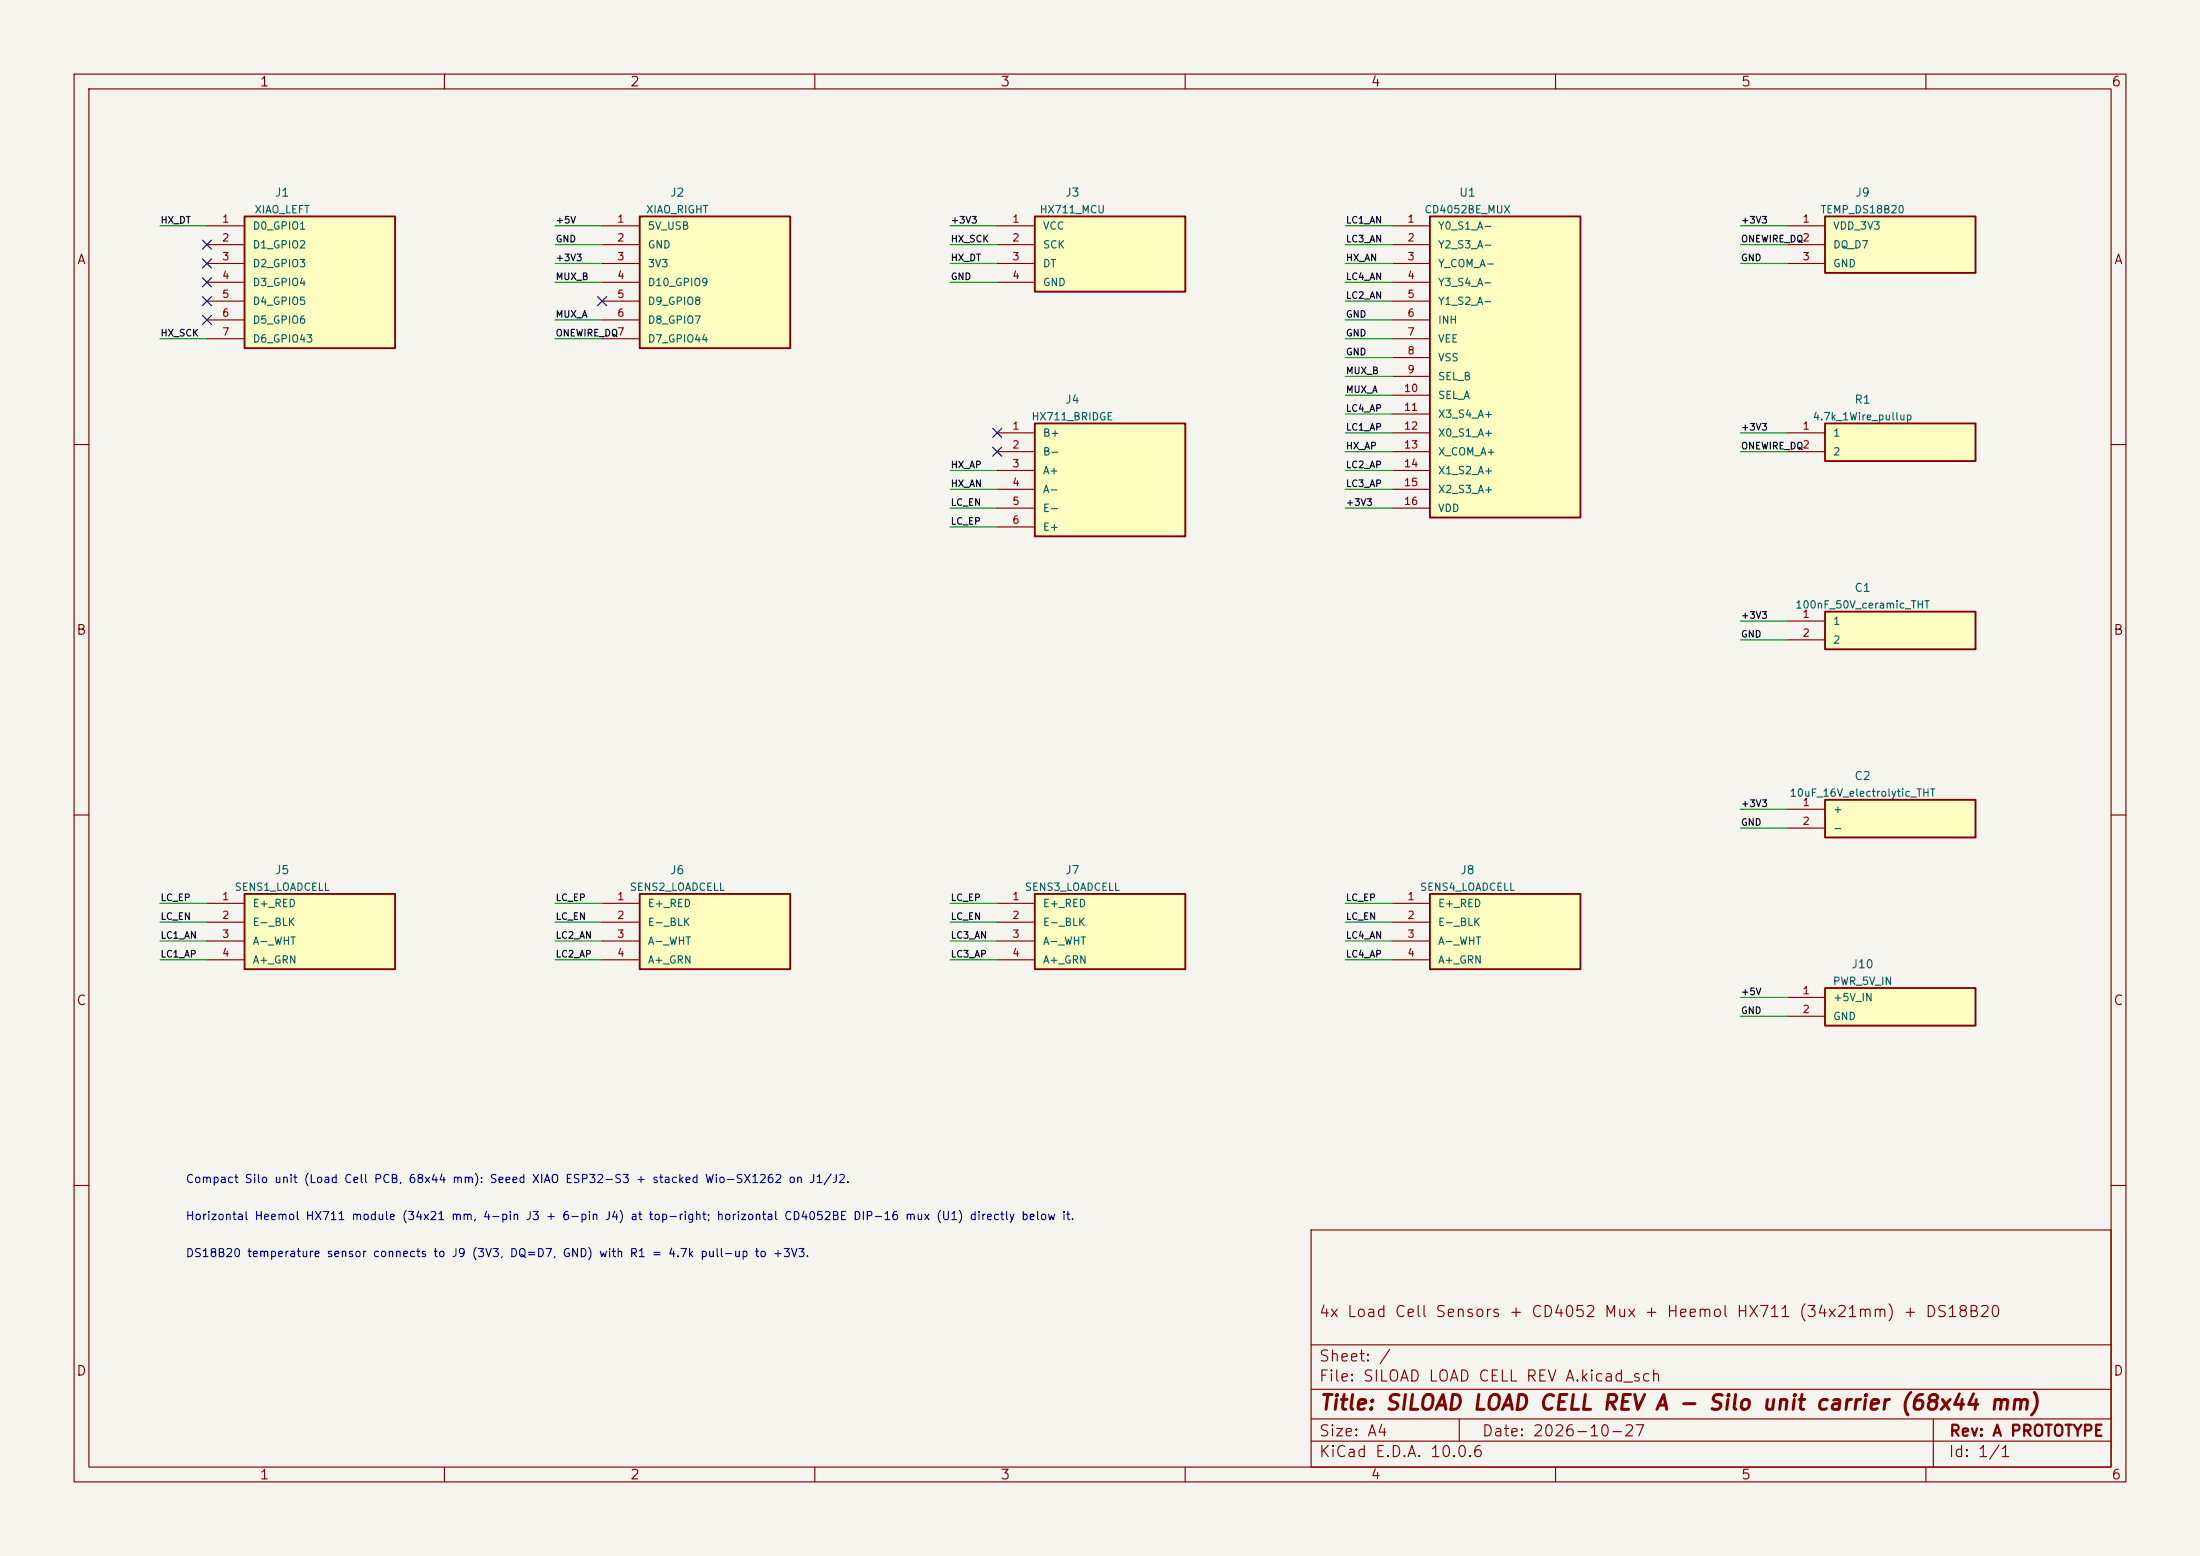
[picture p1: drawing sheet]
(kicad_sch (version 20250114) (generator "eeschema") (paper "A4")
 (title_block (title "SILOAD LOAD CELL REV A - Silo unit carrier (68x44 mm)") (date "2026-10-27") (rev "A PROTOTYPE") (comment 1 "4x Load Cell Sensors + CD4052 Mux + Heemol HX711 (34x21mm) + DS18B20"))
 (lib_symbols (symbol "SILOAD:J1_part"
 (pin_names (offset 1.016)) (in_bom yes) (on_board yes)
 (property "Reference" "J" (at 0 3.81 0) (effects (font (size 1.27 1.27))))
 (property "Value" "XIAO_LEFT" (at 0 6.35 0) (effects (font (size 1.27 1.27))))
 (symbol "J1_part_0_1" (rectangle (start -5.08 1.27) (end 15.24 -16.51) (stroke (width .254) (type default)) (fill (type background))))
 (symbol "J1_part_1_1" (pin passive line (at -10.16 0.0 0) (length 5.08) (name "D0_GPIO1" (effects (font (size 1 1)))) (number "1" (effects (font (size 1 1)))))(pin passive line (at -10.16 -2.54 0) (length 5.08) (name "D1_GPIO2" (effects (font (size 1 1)))) (number "2" (effects (font (size 1 1)))))(pin passive line (at -10.16 -5.08 0) (length 5.08) (name "D2_GPIO3" (effects (font (size 1 1)))) (number "3" (effects (font (size 1 1)))))(pin passive line (at -10.16 -7.62 0) (length 5.08) (name "D3_GPIO4" (effects (font (size 1 1)))) (number "4" (effects (font (size 1 1)))))(pin passive line (at -10.16 -10.16 0) (length 5.08) (name "D4_GPIO5" (effects (font (size 1 1)))) (number "5" (effects (font (size 1 1)))))(pin passive line (at -10.16 -12.7 0) (length 5.08) (name "D5_GPIO6" (effects (font (size 1 1)))) (number "6" (effects (font (size 1 1)))))(pin passive line (at -10.16 -15.24 0) (length 5.08) (name "D6_GPIO43" (effects (font (size 1 1)))) (number "7" (effects (font (size 1 1)))))))(symbol "SILOAD:J2_part"
 (pin_names (offset 1.016)) (in_bom yes) (on_board yes)
 (property "Reference" "J" (at 0 3.81 0) (effects (font (size 1.27 1.27))))
 (property "Value" "XIAO_RIGHT" (at 0 6.35 0) (effects (font (size 1.27 1.27))))
 (symbol "J2_part_0_1" (rectangle (start -5.08 1.27) (end 15.24 -16.51) (stroke (width .254) (type default)) (fill (type background))))
 (symbol "J2_part_1_1" (pin passive line (at -10.16 0.0 0) (length 5.08) (name "5V_USB" (effects (font (size 1 1)))) (number "1" (effects (font (size 1 1)))))(pin passive line (at -10.16 -2.54 0) (length 5.08) (name "GND" (effects (font (size 1 1)))) (number "2" (effects (font (size 1 1)))))(pin passive line (at -10.16 -5.08 0) (length 5.08) (name "3V3" (effects (font (size 1 1)))) (number "3" (effects (font (size 1 1)))))(pin passive line (at -10.16 -7.62 0) (length 5.08) (name "D10_GPIO9" (effects (font (size 1 1)))) (number "4" (effects (font (size 1 1)))))(pin passive line (at -10.16 -10.16 0) (length 5.08) (name "D9_GPIO8" (effects (font (size 1 1)))) (number "5" (effects (font (size 1 1)))))(pin passive line (at -10.16 -12.7 0) (length 5.08) (name "D8_GPIO7" (effects (font (size 1 1)))) (number "6" (effects (font (size 1 1)))))(pin passive line (at -10.16 -15.24 0) (length 5.08) (name "D7_GPIO44" (effects (font (size 1 1)))) (number "7" (effects (font (size 1 1)))))))(symbol "SILOAD:J3_part"
 (pin_names (offset 1.016)) (in_bom yes) (on_board yes)
 (property "Reference" "J" (at 0 3.81 0) (effects (font (size 1.27 1.27))))
 (property "Value" "HX711_MCU" (at 0 6.35 0) (effects (font (size 1.27 1.27))))
 (symbol "J3_part_0_1" (rectangle (start -5.08 1.27) (end 15.24 -8.89) (stroke (width .254) (type default)) (fill (type background))))
 (symbol "J3_part_1_1" (pin passive line (at -10.16 0.0 0) (length 5.08) (name "VCC" (effects (font (size 1 1)))) (number "1" (effects (font (size 1 1)))))(pin passive line (at -10.16 -2.54 0) (length 5.08) (name "SCK" (effects (font (size 1 1)))) (number "2" (effects (font (size 1 1)))))(pin passive line (at -10.16 -5.08 0) (length 5.08) (name "DT" (effects (font (size 1 1)))) (number "3" (effects (font (size 1 1)))))(pin passive line (at -10.16 -7.62 0) (length 5.08) (name "GND" (effects (font (size 1 1)))) (number "4" (effects (font (size 1 1)))))))(symbol "SILOAD:J4_part"
 (pin_names (offset 1.016)) (in_bom yes) (on_board yes)
 (property "Reference" "J" (at 0 3.81 0) (effects (font (size 1.27 1.27))))
 (property "Value" "HX711_BRIDGE" (at 0 6.35 0) (effects (font (size 1.27 1.27))))
 (symbol "J4_part_0_1" (rectangle (start -5.08 1.27) (end 15.24 -13.97) (stroke (width .254) (type default)) (fill (type background))))
 (symbol "J4_part_1_1" (pin passive line (at -10.16 0.0 0) (length 5.08) (name "B+" (effects (font (size 1 1)))) (number "1" (effects (font (size 1 1)))))(pin passive line (at -10.16 -2.54 0) (length 5.08) (name "B-" (effects (font (size 1 1)))) (number "2" (effects (font (size 1 1)))))(pin passive line (at -10.16 -5.08 0) (length 5.08) (name "A+" (effects (font (size 1 1)))) (number "3" (effects (font (size 1 1)))))(pin passive line (at -10.16 -7.62 0) (length 5.08) (name "A-" (effects (font (size 1 1)))) (number "4" (effects (font (size 1 1)))))(pin passive line (at -10.16 -10.16 0) (length 5.08) (name "E-" (effects (font (size 1 1)))) (number "5" (effects (font (size 1 1)))))(pin passive line (at -10.16 -12.7 0) (length 5.08) (name "E+" (effects (font (size 1 1)))) (number "6" (effects (font (size 1 1)))))))(symbol "SILOAD:U1_part"
 (pin_names (offset 1.016)) (in_bom yes) (on_board yes)
 (property "Reference" "U" (at 0 3.81 0) (effects (font (size 1.27 1.27))))
 (property "Value" "CD4052BE_MUX" (at 0 6.35 0) (effects (font (size 1.27 1.27))))
 (symbol "U1_part_0_1" (rectangle (start -5.08 1.27) (end 15.24 -39.37) (stroke (width .254) (type default)) (fill (type background))))
 (symbol "U1_part_1_1" (pin passive line (at -10.16 0.0 0) (length 5.08) (name "Y0_S1_A-" (effects (font (size 1 1)))) (number "1" (effects (font (size 1 1)))))(pin passive line (at -10.16 -2.54 0) (length 5.08) (name "Y2_S3_A-" (effects (font (size 1 1)))) (number "2" (effects (font (size 1 1)))))(pin passive line (at -10.16 -5.08 0) (length 5.08) (name "Y_COM_A-" (effects (font (size 1 1)))) (number "3" (effects (font (size 1 1)))))(pin passive line (at -10.16 -7.62 0) (length 5.08) (name "Y3_S4_A-" (effects (font (size 1 1)))) (number "4" (effects (font (size 1 1)))))(pin passive line (at -10.16 -10.16 0) (length 5.08) (name "Y1_S2_A-" (effects (font (size 1 1)))) (number "5" (effects (font (size 1 1)))))(pin passive line (at -10.16 -12.7 0) (length 5.08) (name "INH" (effects (font (size 1 1)))) (number "6" (effects (font (size 1 1)))))(pin passive line (at -10.16 -15.24 0) (length 5.08) (name "VEE" (effects (font (size 1 1)))) (number "7" (effects (font (size 1 1)))))(pin passive line (at -10.16 -17.78 0) (length 5.08) (name "VSS" (effects (font (size 1 1)))) (number "8" (effects (font (size 1 1)))))(pin passive line (at -10.16 -20.32 0) (length 5.08) (name "SEL_B" (effects (font (size 1 1)))) (number "9" (effects (font (size 1 1)))))(pin passive line (at -10.16 -22.86 0) (length 5.08) (name "SEL_A" (effects (font (size 1 1)))) (number "10" (effects (font (size 1 1)))))(pin passive line (at -10.16 -25.4 0) (length 5.08) (name "X3_S4_A+" (effects (font (size 1 1)))) (number "11" (effects (font (size 1 1)))))(pin passive line (at -10.16 -27.94 0) (length 5.08) (name "X0_S1_A+" (effects (font (size 1 1)))) (number "12" (effects (font (size 1 1)))))(pin passive line (at -10.16 -30.48 0) (length 5.08) (name "X_COM_A+" (effects (font (size 1 1)))) (number "13" (effects (font (size 1 1)))))(pin passive line (at -10.16 -33.02 0) (length 5.08) (name "X1_S2_A+" (effects (font (size 1 1)))) (number "14" (effects (font (size 1 1)))))(pin passive line (at -10.16 -35.56 0) (length 5.08) (name "X2_S3_A+" (effects (font (size 1 1)))) (number "15" (effects (font (size 1 1)))))(pin passive line (at -10.16 -38.1 0) (length 5.08) (name "VDD" (effects (font (size 1 1)))) (number "16" (effects (font (size 1 1)))))))(symbol "SILOAD:J5_part"
 (pin_names (offset 1.016)) (in_bom yes) (on_board yes)
 (property "Reference" "J" (at 0 3.81 0) (effects (font (size 1.27 1.27))))
 (property "Value" "SENS1_LOADCELL" (at 0 6.35 0) (effects (font (size 1.27 1.27))))
 (symbol "J5_part_0_1" (rectangle (start -5.08 1.27) (end 15.24 -8.89) (stroke (width .254) (type default)) (fill (type background))))
 (symbol "J5_part_1_1" (pin passive line (at -10.16 0.0 0) (length 5.08) (name "E+_RED" (effects (font (size 1 1)))) (number "1" (effects (font (size 1 1)))))(pin passive line (at -10.16 -2.54 0) (length 5.08) (name "E-_BLK" (effects (font (size 1 1)))) (number "2" (effects (font (size 1 1)))))(pin passive line (at -10.16 -5.08 0) (length 5.08) (name "A-_WHT" (effects (font (size 1 1)))) (number "3" (effects (font (size 1 1)))))(pin passive line (at -10.16 -7.62 0) (length 5.08) (name "A+_GRN" (effects (font (size 1 1)))) (number "4" (effects (font (size 1 1)))))))(symbol "SILOAD:J6_part"
 (pin_names (offset 1.016)) (in_bom yes) (on_board yes)
 (property "Reference" "J" (at 0 3.81 0) (effects (font (size 1.27 1.27))))
 (property "Value" "SENS2_LOADCELL" (at 0 6.35 0) (effects (font (size 1.27 1.27))))
 (symbol "J6_part_0_1" (rectangle (start -5.08 1.27) (end 15.24 -8.89) (stroke (width .254) (type default)) (fill (type background))))
 (symbol "J6_part_1_1" (pin passive line (at -10.16 0.0 0) (length 5.08) (name "E+_RED" (effects (font (size 1 1)))) (number "1" (effects (font (size 1 1)))))(pin passive line (at -10.16 -2.54 0) (length 5.08) (name "E-_BLK" (effects (font (size 1 1)))) (number "2" (effects (font (size 1 1)))))(pin passive line (at -10.16 -5.08 0) (length 5.08) (name "A-_WHT" (effects (font (size 1 1)))) (number "3" (effects (font (size 1 1)))))(pin passive line (at -10.16 -7.62 0) (length 5.08) (name "A+_GRN" (effects (font (size 1 1)))) (number "4" (effects (font (size 1 1)))))))(symbol "SILOAD:J7_part"
 (pin_names (offset 1.016)) (in_bom yes) (on_board yes)
 (property "Reference" "J" (at 0 3.81 0) (effects (font (size 1.27 1.27))))
 (property "Value" "SENS3_LOADCELL" (at 0 6.35 0) (effects (font (size 1.27 1.27))))
 (symbol "J7_part_0_1" (rectangle (start -5.08 1.27) (end 15.24 -8.89) (stroke (width .254) (type default)) (fill (type background))))
 (symbol "J7_part_1_1" (pin passive line (at -10.16 0.0 0) (length 5.08) (name "E+_RED" (effects (font (size 1 1)))) (number "1" (effects (font (size 1 1)))))(pin passive line (at -10.16 -2.54 0) (length 5.08) (name "E-_BLK" (effects (font (size 1 1)))) (number "2" (effects (font (size 1 1)))))(pin passive line (at -10.16 -5.08 0) (length 5.08) (name "A-_WHT" (effects (font (size 1 1)))) (number "3" (effects (font (size 1 1)))))(pin passive line (at -10.16 -7.62 0) (length 5.08) (name "A+_GRN" (effects (font (size 1 1)))) (number "4" (effects (font (size 1 1)))))))(symbol "SILOAD:J8_part"
 (pin_names (offset 1.016)) (in_bom yes) (on_board yes)
 (property "Reference" "J" (at 0 3.81 0) (effects (font (size 1.27 1.27))))
 (property "Value" "SENS4_LOADCELL" (at 0 6.35 0) (effects (font (size 1.27 1.27))))
 (symbol "J8_part_0_1" (rectangle (start -5.08 1.27) (end 15.24 -8.89) (stroke (width .254) (type default)) (fill (type background))))
 (symbol "J8_part_1_1" (pin passive line (at -10.16 0.0 0) (length 5.08) (name "E+_RED" (effects (font (size 1 1)))) (number "1" (effects (font (size 1 1)))))(pin passive line (at -10.16 -2.54 0) (length 5.08) (name "E-_BLK" (effects (font (size 1 1)))) (number "2" (effects (font (size 1 1)))))(pin passive line (at -10.16 -5.08 0) (length 5.08) (name "A-_WHT" (effects (font (size 1 1)))) (number "3" (effects (font (size 1 1)))))(pin passive line (at -10.16 -7.62 0) (length 5.08) (name "A+_GRN" (effects (font (size 1 1)))) (number "4" (effects (font (size 1 1)))))))(symbol "SILOAD:J9_part"
 (pin_names (offset 1.016)) (in_bom yes) (on_board yes)
 (property "Reference" "J" (at 0 3.81 0) (effects (font (size 1.27 1.27))))
 (property "Value" "TEMP_DS18B20" (at 0 6.35 0) (effects (font (size 1.27 1.27))))
 (symbol "J9_part_0_1" (rectangle (start -5.08 1.27) (end 15.24 -6.35) (stroke (width .254) (type default)) (fill (type background))))
 (symbol "J9_part_1_1" (pin passive line (at -10.16 0.0 0) (length 5.08) (name "VDD_3V3" (effects (font (size 1 1)))) (number "1" (effects (font (size 1 1)))))(pin passive line (at -10.16 -2.54 0) (length 5.08) (name "DQ_D7" (effects (font (size 1 1)))) (number "2" (effects (font (size 1 1)))))(pin passive line (at -10.16 -5.08 0) (length 5.08) (name "GND" (effects (font (size 1 1)))) (number "3" (effects (font (size 1 1)))))))(symbol "SILOAD:J10_part"
 (pin_names (offset 1.016)) (in_bom yes) (on_board yes)
 (property "Reference" "J" (at 0 3.81 0) (effects (font (size 1.27 1.27))))
 (property "Value" "PWR_5V_IN" (at 0 6.35 0) (effects (font (size 1.27 1.27))))
 (symbol "J10_part_0_1" (rectangle (start -5.08 1.27) (end 15.24 -3.81) (stroke (width .254) (type default)) (fill (type background))))
 (symbol "J10_part_1_1" (pin passive line (at -10.16 0.0 0) (length 5.08) (name "+5V_IN" (effects (font (size 1 1)))) (number "1" (effects (font (size 1 1)))))(pin passive line (at -10.16 -2.54 0) (length 5.08) (name "GND" (effects (font (size 1 1)))) (number "2" (effects (font (size 1 1)))))))(symbol "SILOAD:R1_part"
 (pin_names (offset 1.016)) (in_bom yes) (on_board yes)
 (property "Reference" "R" (at 0 3.81 0) (effects (font (size 1.27 1.27))))
 (property "Value" "4.7k_1Wire_pullup" (at 0 6.35 0) (effects (font (size 1.27 1.27))))
 (symbol "R1_part_0_1" (rectangle (start -5.08 1.27) (end 15.24 -3.81) (stroke (width .254) (type default)) (fill (type background))))
 (symbol "R1_part_1_1" (pin passive line (at -10.16 0.0 0) (length 5.08) (name "1" (effects (font (size 1 1)))) (number "1" (effects (font (size 1 1)))))(pin passive line (at -10.16 -2.54 0) (length 5.08) (name "2" (effects (font (size 1 1)))) (number "2" (effects (font (size 1 1)))))))(symbol "SILOAD:C1_part"
 (pin_names (offset 1.016)) (in_bom yes) (on_board yes)
 (property "Reference" "C" (at 0 3.81 0) (effects (font (size 1.27 1.27))))
 (property "Value" "100nF_50V_ceramic_THT" (at 0 6.35 0) (effects (font (size 1.27 1.27))))
 (symbol "C1_part_0_1" (rectangle (start -5.08 1.27) (end 15.24 -3.81) (stroke (width .254) (type default)) (fill (type background))))
 (symbol "C1_part_1_1" (pin passive line (at -10.16 0.0 0) (length 5.08) (name "1" (effects (font (size 1 1)))) (number "1" (effects (font (size 1 1)))))(pin passive line (at -10.16 -2.54 0) (length 5.08) (name "2" (effects (font (size 1 1)))) (number "2" (effects (font (size 1 1)))))))(symbol "SILOAD:C2_part"
 (pin_names (offset 1.016)) (in_bom yes) (on_board yes)
 (property "Reference" "C" (at 0 3.81 0) (effects (font (size 1.27 1.27))))
 (property "Value" "10uF_16V_electrolytic_THT" (at 0 6.35 0) (effects (font (size 1.27 1.27))))
 (symbol "C2_part_0_1" (rectangle (start -5.08 1.27) (end 15.24 -3.81) (stroke (width .254) (type default)) (fill (type background))))
 (symbol "C2_part_1_1" (pin passive line (at -10.16 0.0 0) (length 5.08) (name "+" (effects (font (size 1 1)))) (number "1" (effects (font (size 1 1)))))(pin passive line (at -10.16 -2.54 0) (length 5.08) (name "-" (effects (font (size 1 1)))) (number "2" (effects (font (size 1 1))))))))
 (wire (pts (xy 21.59 30.48) (xy 27.94 30.48)) (stroke (width 0) (type default)))(wire (pts (xy 21.59 45.72) (xy 27.94 45.72)) (stroke (width 0) (type default)))(wire (pts (xy 74.93 30.48) (xy 81.28 30.48)) (stroke (width 0) (type default)))(wire (pts (xy 74.93 33.02) (xy 81.28 33.02)) (stroke (width 0) (type default)))(wire (pts (xy 74.93 35.56) (xy 81.28 35.56)) (stroke (width 0) (type default)))(wire (pts (xy 74.93 38.1) (xy 81.28 38.1)) (stroke (width 0) (type default)))(wire (pts (xy 74.93 43.18) (xy 81.28 43.18)) (stroke (width 0) (type default)))(wire (pts (xy 74.93 45.72) (xy 81.28 45.72)) (stroke (width 0) (type default)))(wire (pts (xy 128.27 30.48) (xy 134.62 30.48)) (stroke (width 0) (type default)))(wire (pts (xy 128.27 33.02) (xy 134.62 33.02)) (stroke (width 0) (type default)))(wire (pts (xy 128.27 35.56) (xy 134.62 35.56)) (stroke (width 0) (type default)))(wire (pts (xy 128.27 38.1) (xy 134.62 38.1)) (stroke (width 0) (type default)))(wire (pts (xy 128.27 63.5) (xy 134.62 63.5)) (stroke (width 0) (type default)))(wire (pts (xy 128.27 66.04) (xy 134.62 66.04)) (stroke (width 0) (type default)))(wire (pts (xy 128.27 68.58) (xy 134.62 68.58)) (stroke (width 0) (type default)))(wire (pts (xy 128.27 71.12) (xy 134.62 71.12)) (stroke (width 0) (type default)))(wire (pts (xy 181.61 30.48) (xy 187.96 30.48)) (stroke (width 0) (type default)))(wire (pts (xy 181.61 33.02) (xy 187.96 33.02)) (stroke (width 0) (type default)))(wire (pts (xy 181.61 35.56) (xy 187.96 35.56)) (stroke (width 0) (type default)))(wire (pts (xy 181.61 38.1) (xy 187.96 38.1)) (stroke (width 0) (type default)))(wire (pts (xy 181.61 40.64) (xy 187.96 40.64)) (stroke (width 0) (type default)))(wire (pts (xy 181.61 43.18) (xy 187.96 43.18)) (stroke (width 0) (type default)))(wire (pts (xy 181.61 45.72) (xy 187.96 45.72)) (stroke (width 0) (type default)))(wire (pts (xy 181.61 48.26) (xy 187.96 48.26)) (stroke (width 0) (type default)))(wire (pts (xy 181.61 50.8) (xy 187.96 50.8)) (stroke (width 0) (type default)))(wire (pts (xy 181.61 53.34) (xy 187.96 53.34)) (stroke (width 0) (type default)))(wire (pts (xy 181.61 55.88) (xy 187.96 55.88)) (stroke (width 0) (type default)))(wire (pts (xy 181.61 58.42) (xy 187.96 58.42)) (stroke (width 0) (type default)))(wire (pts (xy 181.61 60.96) (xy 187.96 60.96)) (stroke (width 0) (type default)))(wire (pts (xy 181.61 63.5) (xy 187.96 63.5)) (stroke (width 0) (type default)))(wire (pts (xy 181.61 66.04) (xy 187.96 66.04)) (stroke (width 0) (type default)))(wire (pts (xy 181.61 68.58) (xy 187.96 68.58)) (stroke (width 0) (type default)))(wire (pts (xy 21.59 121.92) (xy 27.94 121.92)) (stroke (width 0) (type default)))(wire (pts (xy 21.59 124.46) (xy 27.94 124.46)) (stroke (width 0) (type default)))(wire (pts (xy 21.59 127.0) (xy 27.94 127.0)) (stroke (width 0) (type default)))(wire (pts (xy 21.59 129.54) (xy 27.94 129.54)) (stroke (width 0) (type default)))(wire (pts (xy 74.93 121.92) (xy 81.28 121.92)) (stroke (width 0) (type default)))(wire (pts (xy 74.93 124.46) (xy 81.28 124.46)) (stroke (width 0) (type default)))(wire (pts (xy 74.93 127.0) (xy 81.28 127.0)) (stroke (width 0) (type default)))(wire (pts (xy 74.93 129.54) (xy 81.28 129.54)) (stroke (width 0) (type default)))(wire (pts (xy 128.27 121.92) (xy 134.62 121.92)) (stroke (width 0) (type default)))(wire (pts (xy 128.27 124.46) (xy 134.62 124.46)) (stroke (width 0) (type default)))(wire (pts (xy 128.27 127.0) (xy 134.62 127.0)) (stroke (width 0) (type default)))(wire (pts (xy 128.27 129.54) (xy 134.62 129.54)) (stroke (width 0) (type default)))(wire (pts (xy 181.61 121.92) (xy 187.96 121.92)) (stroke (width 0) (type default)))(wire (pts (xy 181.61 124.46) (xy 187.96 124.46)) (stroke (width 0) (type default)))(wire (pts (xy 181.61 127.0) (xy 187.96 127.0)) (stroke (width 0) (type default)))(wire (pts (xy 181.61 129.54) (xy 187.96 129.54)) (stroke (width 0) (type default)))(wire (pts (xy 234.95 30.48) (xy 241.3 30.48)) (stroke (width 0) (type default)))(wire (pts (xy 234.95 33.02) (xy 241.3 33.02)) (stroke (width 0) (type default)))(wire (pts (xy 234.95 35.56) (xy 241.3 35.56)) (stroke (width 0) (type default)))(wire (pts (xy 234.95 134.62) (xy 241.3 134.62)) (stroke (width 0) (type default)))(wire (pts (xy 234.95 137.16) (xy 241.3 137.16)) (stroke (width 0) (type default)))(wire (pts (xy 234.95 58.42) (xy 241.3 58.42)) (stroke (width 0) (type default)))(wire (pts (xy 234.95 60.96) (xy 241.3 60.96)) (stroke (width 0) (type default)))(wire (pts (xy 234.95 83.82) (xy 241.3 83.82)) (stroke (width 0) (type default)))(wire (pts (xy 234.95 86.36) (xy 241.3 86.36)) (stroke (width 0) (type default)))(wire (pts (xy 234.95 109.22) (xy 241.3 109.22)) (stroke (width 0) (type default)))(wire (pts (xy 234.95 111.76) (xy 241.3 111.76)) (stroke (width 0) (type default))) (label "HX_DT" (at 21.59 30.48 0) (effects (font (size 0.9 0.9)) (justify left bottom)))(label "HX_SCK" (at 21.59 45.72 0) (effects (font (size 0.9 0.9)) (justify left bottom)))(label "+5V" (at 74.93 30.48 0) (effects (font (size 0.9 0.9)) (justify left bottom)))(label "GND" (at 74.93 33.02 0) (effects (font (size 0.9 0.9)) (justify left bottom)))(label "+3V3" (at 74.93 35.56 0) (effects (font (size 0.9 0.9)) (justify left bottom)))(label "MUX_B" (at 74.93 38.1 0) (effects (font (size 0.9 0.9)) (justify left bottom)))(label "MUX_A" (at 74.93 43.18 0) (effects (font (size 0.9 0.9)) (justify left bottom)))(label "ONEWIRE_DQ" (at 74.93 45.72 0) (effects (font (size 0.9 0.9)) (justify left bottom)))(label "+3V3" (at 128.27 30.48 0) (effects (font (size 0.9 0.9)) (justify left bottom)))(label "HX_SCK" (at 128.27 33.02 0) (effects (font (size 0.9 0.9)) (justify left bottom)))(label "HX_DT" (at 128.27 35.56 0) (effects (font (size 0.9 0.9)) (justify left bottom)))(label "GND" (at 128.27 38.1 0) (effects (font (size 0.9 0.9)) (justify left bottom)))(label "HX_AP" (at 128.27 63.5 0) (effects (font (size 0.9 0.9)) (justify left bottom)))(label "HX_AN" (at 128.27 66.04 0) (effects (font (size 0.9 0.9)) (justify left bottom)))(label "LC_EN" (at 128.27 68.58 0) (effects (font (size 0.9 0.9)) (justify left bottom)))(label "LC_EP" (at 128.27 71.12 0) (effects (font (size 0.9 0.9)) (justify left bottom)))(label "LC1_AN" (at 181.61 30.48 0) (effects (font (size 0.9 0.9)) (justify left bottom)))(label "LC3_AN" (at 181.61 33.02 0) (effects (font (size 0.9 0.9)) (justify left bottom)))(label "HX_AN" (at 181.61 35.56 0) (effects (font (size 0.9 0.9)) (justify left bottom)))(label "LC4_AN" (at 181.61 38.1 0) (effects (font (size 0.9 0.9)) (justify left bottom)))(label "LC2_AN" (at 181.61 40.64 0) (effects (font (size 0.9 0.9)) (justify left bottom)))(label "GND" (at 181.61 43.18 0) (effects (font (size 0.9 0.9)) (justify left bottom)))(label "GND" (at 181.61 45.72 0) (effects (font (size 0.9 0.9)) (justify left bottom)))(label "GND" (at 181.61 48.26 0) (effects (font (size 0.9 0.9)) (justify left bottom)))(label "MUX_B" (at 181.61 50.8 0) (effects (font (size 0.9 0.9)) (justify left bottom)))(label "MUX_A" (at 181.61 53.34 0) (effects (font (size 0.9 0.9)) (justify left bottom)))(label "LC4_AP" (at 181.61 55.88 0) (effects (font (size 0.9 0.9)) (justify left bottom)))(label "LC1_AP" (at 181.61 58.42 0) (effects (font (size 0.9 0.9)) (justify left bottom)))(label "HX_AP" (at 181.61 60.96 0) (effects (font (size 0.9 0.9)) (justify left bottom)))(label "LC2_AP" (at 181.61 63.5 0) (effects (font (size 0.9 0.9)) (justify left bottom)))(label "LC3_AP" (at 181.61 66.04 0) (effects (font (size 0.9 0.9)) (justify left bottom)))(label "+3V3" (at 181.61 68.58 0) (effects (font (size 0.9 0.9)) (justify left bottom)))(label "LC_EP" (at 21.59 121.92 0) (effects (font (size 0.9 0.9)) (justify left bottom)))(label "LC_EN" (at 21.59 124.46 0) (effects (font (size 0.9 0.9)) (justify left bottom)))(label "LC1_AN" (at 21.59 127.0 0) (effects (font (size 0.9 0.9)) (justify left bottom)))(label "LC1_AP" (at 21.59 129.54 0) (effects (font (size 0.9 0.9)) (justify left bottom)))(label "LC_EP" (at 74.93 121.92 0) (effects (font (size 0.9 0.9)) (justify left bottom)))(label "LC_EN" (at 74.93 124.46 0) (effects (font (size 0.9 0.9)) (justify left bottom)))(label "LC2_AN" (at 74.93 127.0 0) (effects (font (size 0.9 0.9)) (justify left bottom)))(label "LC2_AP" (at 74.93 129.54 0) (effects (font (size 0.9 0.9)) (justify left bottom)))(label "LC_EP" (at 128.27 121.92 0) (effects (font (size 0.9 0.9)) (justify left bottom)))(label "LC_EN" (at 128.27 124.46 0) (effects (font (size 0.9 0.9)) (justify left bottom)))(label "LC3_AN" (at 128.27 127.0 0) (effects (font (size 0.9 0.9)) (justify left bottom)))(label "LC3_AP" (at 128.27 129.54 0) (effects (font (size 0.9 0.9)) (justify left bottom)))(label "LC_EP" (at 181.61 121.92 0) (effects (font (size 0.9 0.9)) (justify left bottom)))(label "LC_EN" (at 181.61 124.46 0) (effects (font (size 0.9 0.9)) (justify left bottom)))(label "LC4_AN" (at 181.61 127.0 0) (effects (font (size 0.9 0.9)) (justify left bottom)))(label "LC4_AP" (at 181.61 129.54 0) (effects (font (size 0.9 0.9)) (justify left bottom)))(label "+3V3" (at 234.95 30.48 0) (effects (font (size 0.9 0.9)) (justify left bottom)))(label "ONEWIRE_DQ" (at 234.95 33.02 0) (effects (font (size 0.9 0.9)) (justify left bottom)))(label "GND" (at 234.95 35.56 0) (effects (font (size 0.9 0.9)) (justify left bottom)))(label "+5V" (at 234.95 134.62 0) (effects (font (size 0.9 0.9)) (justify left bottom)))(label "GND" (at 234.95 137.16 0) (effects (font (size 0.9 0.9)) (justify left bottom)))(label "+3V3" (at 234.95 58.42 0) (effects (font (size 0.9 0.9)) (justify left bottom)))(label "ONEWIRE_DQ" (at 234.95 60.96 0) (effects (font (size 0.9 0.9)) (justify left bottom)))(label "+3V3" (at 234.95 83.82 0) (effects (font (size 0.9 0.9)) (justify left bottom)))(label "GND" (at 234.95 86.36 0) (effects (font (size 0.9 0.9)) (justify left bottom)))(label "+3V3" (at 234.95 109.22 0) (effects (font (size 0.9 0.9)) (justify left bottom)))(label "GND" (at 234.95 111.76 0) (effects (font (size 0.9 0.9)) (justify left bottom))) (no_connect (at 27.94 33.02))(no_connect (at 27.94 35.56))(no_connect (at 27.94 38.1))(no_connect (at 27.94 40.64))(no_connect (at 27.94 43.18))(no_connect (at 81.28 40.64))(no_connect (at 134.62 58.42))(no_connect (at 134.62 60.96)) (text "Compact Silo unit (Load Cell PCB, 68x44 mm): Seeed XIAO ESP32-S3 + stacked Wio-SX1262 on J1/J2." (at 25 160 0) (effects (font (size 1.1 1.1)) (justify left bottom)))(text "Horizontal Heemol HX711 module (34x21 mm, 4-pin J3 + 6-pin J4) at top-right; horizontal CD4052BE DIP-16 mux (U1) directly below it." (at 25 165 0) (effects (font (size 1.1 1.1)) (justify left bottom)))(text "DS18B20 temperature sensor connects to J9 (3V3, DQ=D7, GND) with R1 = 4.7k pull-up to +3V3." (at 25 170 0) (effects (font (size 1.1 1.1)) (justify left bottom))) (symbol (lib_id "SILOAD:J1_part") (at 38.1 30.48 0) (unit 1)
 (in_bom yes) (on_board yes) (dnp no)
 (property "Reference" "J1" (at 38.1 25.98 0) (effects (font (size 1.1 1.1))))
 (property "Value" "XIAO_LEFT" (at 38.1 28.28 0) (effects (font (size 1.0 1.0))))
 (property "Footprint" "Connector_PinSocket_2.54mm:PinSocket_1x07_P2.54mm_Vertical" (at 38.1 30.48 0) (effects (font (size 1 1)) hide))
 (pin "1")(pin "2")(pin "3")(pin "4")(pin "5")(pin "6")(pin "7"))(symbol (lib_id "SILOAD:J2_part") (at 91.44 30.48 0) (unit 1)
 (in_bom yes) (on_board yes) (dnp no)
 (property "Reference" "J2" (at 91.44 25.98 0) (effects (font (size 1.1 1.1))))
 (property "Value" "XIAO_RIGHT" (at 91.44 28.28 0) (effects (font (size 1.0 1.0))))
 (property "Footprint" "Connector_PinSocket_2.54mm:PinSocket_1x07_P2.54mm_Vertical" (at 91.44 30.48 0) (effects (font (size 1 1)) hide))
 (pin "1")(pin "2")(pin "3")(pin "4")(pin "5")(pin "6")(pin "7"))(symbol (lib_id "SILOAD:J3_part") (at 144.78 30.48 0) (unit 1)
 (in_bom yes) (on_board yes) (dnp no)
 (property "Reference" "J3" (at 144.78 25.98 0) (effects (font (size 1.1 1.1))))
 (property "Value" "HX711_MCU" (at 144.78 28.28 0) (effects (font (size 1.0 1.0))))
 (property "Footprint" "Connector_PinSocket_2.54mm:PinSocket_1x04_P2.54mm_Vertical" (at 144.78 30.48 0) (effects (font (size 1 1)) hide))
 (pin "1")(pin "2")(pin "3")(pin "4"))(symbol (lib_id "SILOAD:J4_part") (at 144.78 58.42 0) (unit 1)
 (in_bom yes) (on_board yes) (dnp no)
 (property "Reference" "J4" (at 144.78 53.92 0) (effects (font (size 1.1 1.1))))
 (property "Value" "HX711_BRIDGE" (at 144.78 56.22 0) (effects (font (size 1.0 1.0))))
 (property "Footprint" "Connector_PinSocket_2.54mm:PinSocket_1x06_P2.54mm_Vertical" (at 144.78 58.42 0) (effects (font (size 1 1)) hide))
 (pin "1")(pin "2")(pin "3")(pin "4")(pin "5")(pin "6"))(symbol (lib_id "SILOAD:U1_part") (at 198.12 30.48 0) (unit 1)
 (in_bom yes) (on_board yes) (dnp no)
 (property "Reference" "U1" (at 198.12 25.98 0) (effects (font (size 1.1 1.1))))
 (property "Value" "CD4052BE_MUX" (at 198.12 28.28 0) (effects (font (size 1.0 1.0))))
 (property "Footprint" "Package_DIP:DIP-16_W7.62mm_Socket" (at 198.12 30.48 0) (effects (font (size 1 1)) hide))
 (pin "1")(pin "2")(pin "3")(pin "4")(pin "5")(pin "6")(pin "7")(pin "8")(pin "9")(pin "10")(pin "11")(pin "12")(pin "13")(pin "14")(pin "15")(pin "16"))(symbol (lib_id "SILOAD:J5_part") (at 38.1 121.92 0) (unit 1)
 (in_bom yes) (on_board yes) (dnp no)
 (property "Reference" "J5" (at 38.1 117.42 0) (effects (font (size 1.1 1.1))))
 (property "Value" "SENS1_LOADCELL" (at 38.1 119.72 0) (effects (font (size 1.0 1.0))))
 (property "Footprint" "Connector_PinSocket_2.54mm:PinSocket_1x04_P2.54mm_Vertical" (at 38.1 121.92 0) (effects (font (size 1 1)) hide))
 (pin "1")(pin "2")(pin "3")(pin "4"))(symbol (lib_id "SILOAD:J6_part") (at 91.44 121.92 0) (unit 1)
 (in_bom yes) (on_board yes) (dnp no)
 (property "Reference" "J6" (at 91.44 117.42 0) (effects (font (size 1.1 1.1))))
 (property "Value" "SENS2_LOADCELL" (at 91.44 119.72 0) (effects (font (size 1.0 1.0))))
 (property "Footprint" "Connector_PinSocket_2.54mm:PinSocket_1x04_P2.54mm_Vertical" (at 91.44 121.92 0) (effects (font (size 1 1)) hide))
 (pin "1")(pin "2")(pin "3")(pin "4"))(symbol (lib_id "SILOAD:J7_part") (at 144.78 121.92 0) (unit 1)
 (in_bom yes) (on_board yes) (dnp no)
 (property "Reference" "J7" (at 144.78 117.42 0) (effects (font (size 1.1 1.1))))
 (property "Value" "SENS3_LOADCELL" (at 144.78 119.72 0) (effects (font (size 1.0 1.0))))
 (property "Footprint" "Connector_PinSocket_2.54mm:PinSocket_1x04_P2.54mm_Vertical" (at 144.78 121.92 0) (effects (font (size 1 1)) hide))
 (pin "1")(pin "2")(pin "3")(pin "4"))(symbol (lib_id "SILOAD:J8_part") (at 198.12 121.92 0) (unit 1)
 (in_bom yes) (on_board yes) (dnp no)
 (property "Reference" "J8" (at 198.12 117.42 0) (effects (font (size 1.1 1.1))))
 (property "Value" "SENS4_LOADCELL" (at 198.12 119.72 0) (effects (font (size 1.0 1.0))))
 (property "Footprint" "Connector_PinSocket_2.54mm:PinSocket_1x04_P2.54mm_Vertical" (at 198.12 121.92 0) (effects (font (size 1 1)) hide))
 (pin "1")(pin "2")(pin "3")(pin "4"))(symbol (lib_id "SILOAD:J9_part") (at 251.46 30.48 0) (unit 1)
 (in_bom yes) (on_board yes) (dnp no)
 (property "Reference" "J9" (at 251.46 25.98 0) (effects (font (size 1.1 1.1))))
 (property "Value" "TEMP_DS18B20" (at 251.46 28.28 0) (effects (font (size 1.0 1.0))))
 (property "Footprint" "Connector_PinSocket_2.54mm:PinSocket_1x03_P2.54mm_Vertical" (at 251.46 30.48 0) (effects (font (size 1 1)) hide))
 (pin "1")(pin "2")(pin "3"))(symbol (lib_id "SILOAD:J10_part") (at 251.46 134.62 0) (unit 1)
 (in_bom yes) (on_board yes) (dnp no)
 (property "Reference" "J10" (at 251.46 130.12 0) (effects (font (size 1.1 1.1))))
 (property "Value" "PWR_5V_IN" (at 251.46 132.42000000000002 0) (effects (font (size 1.0 1.0))))
 (property "Footprint" "Connector_PinSocket_2.54mm:PinSocket_1x02_P2.54mm_Vertical" (at 251.46 134.62 0) (effects (font (size 1 1)) hide))
 (pin "1")(pin "2"))(symbol (lib_id "SILOAD:R1_part") (at 251.46 58.42 0) (unit 1)
 (in_bom yes) (on_board yes) (dnp no)
 (property "Reference" "R1" (at 251.46 53.92 0) (effects (font (size 1.1 1.1))))
 (property "Value" "4.7k_1Wire_pullup" (at 251.46 56.22 0) (effects (font (size 1.0 1.0))))
 (property "Footprint" "Resistor_THT:R_Axial_DIN0207_L6.3mm_D2.5mm_P7.62mm_Horizontal" (at 251.46 58.42 0) (effects (font (size 1 1)) hide))
 (pin "1")(pin "2"))(symbol (lib_id "SILOAD:C1_part") (at 251.46 83.82 0) (unit 1)
 (in_bom yes) (on_board yes) (dnp no)
 (property "Reference" "C1" (at 251.46 79.32 0) (effects (font (size 1.1 1.1))))
 (property "Value" "100nF_50V_ceramic_THT" (at 251.46 81.61999999999999 0) (effects (font (size 1.0 1.0))))
 (property "Footprint" "Capacitor_THT:C_Disc_D5.0mm_W2.5mm_P2.50mm" (at 251.46 83.82 0) (effects (font (size 1 1)) hide))
 (pin "1")(pin "2"))(symbol (lib_id "SILOAD:C2_part") (at 251.46 109.22 0) (unit 1)
 (in_bom yes) (on_board yes) (dnp no)
 (property "Reference" "C2" (at 251.46 104.72 0) (effects (font (size 1.1 1.1))))
 (property "Value" "10uF_16V_electrolytic_THT" (at 251.46 107.02 0) (effects (font (size 1.0 1.0))))
 (property "Footprint" "Capacitor_THT:CP_Radial_D5.0mm_P2.00mm" (at 251.46 109.22 0) (effects (font (size 1 1)) hide))
 (pin "1")(pin "2"))
 (sheet_instances (path "" (page "1"))))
